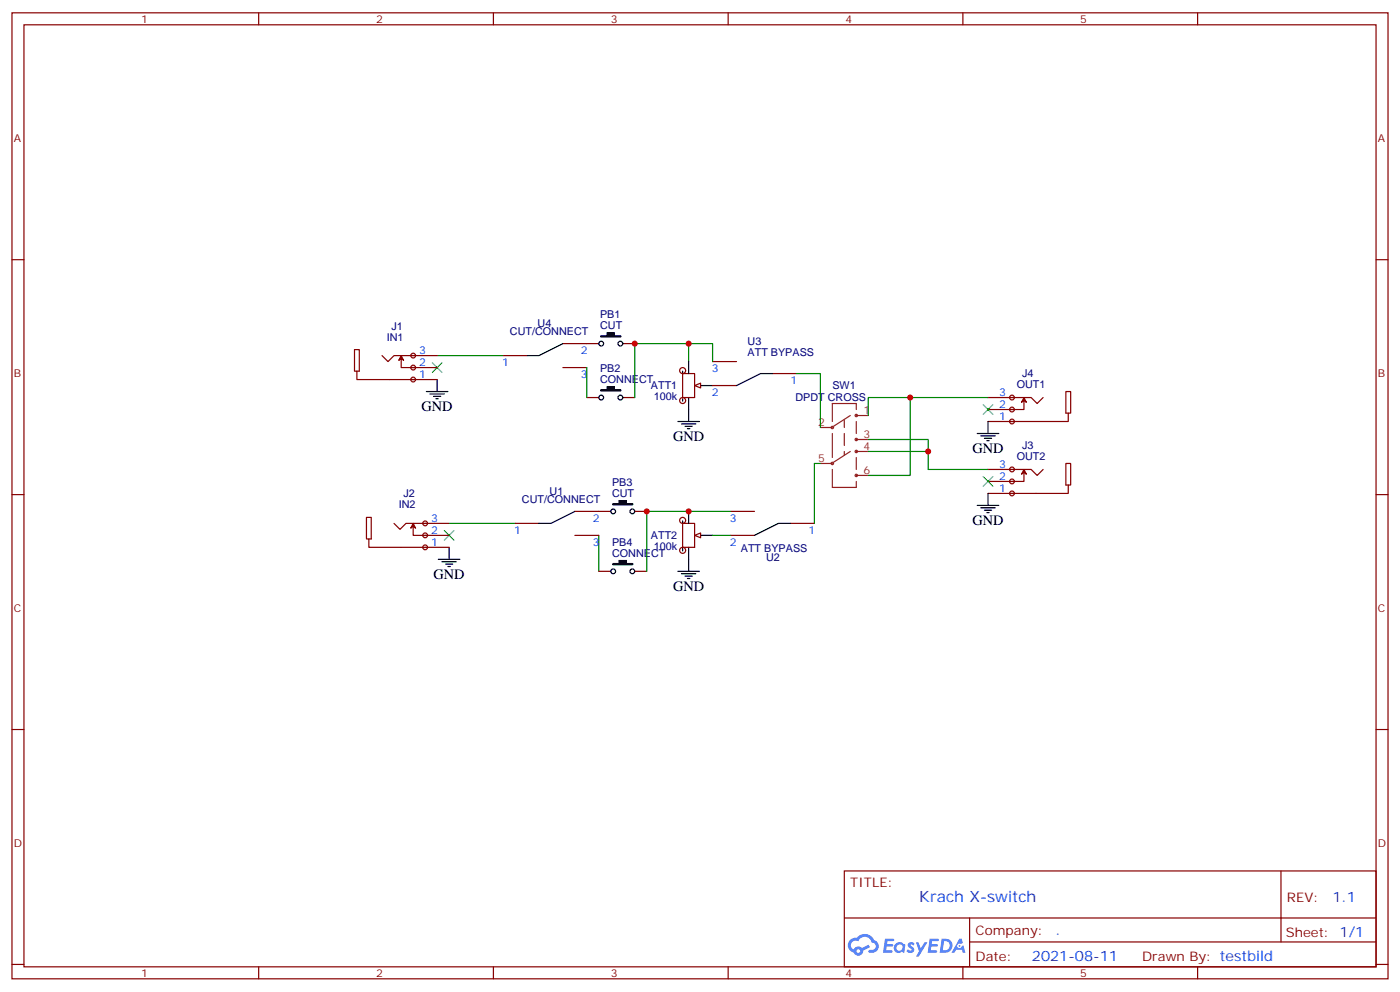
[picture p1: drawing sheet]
<svg xmlns="http://www.w3.org/2000/svg" width="412mm" height="292mm" viewBox="0 0 412 292" stroke-linecap="round" stroke-linejoin="round" font-family="sans-serif">
<g fill="none" stroke="#870000" stroke-width=".35">
<path d="M3.5 3.8h405.4v284.3h-405.4zM7.1 7.3h398.2v277.3h-398.2zM76.2 3.8v3.5M145.3 3.8v3.5M214.5 3.8v3.5M283.6 3.8v3.5M352.8 3.8v3.5M3.5 76.4h3.6M405.3 76.4h3.6M3.5 145.6h3.6M405.3 145.6h3.6M3.5 214.7h3.6"/>
<path d="M405.3 214.7h3.6M248.7 256.4h156.6v28.2h-156.6zM377.3 256.4v20.9M248.7 270.2h156.5M285.6 277.3h119.6M285.6 270.2v14.1M3.5 283.9h3.6M76.2 284.6v3.5M145.3 284.6v3.5M214.5 284.6v3.5M283.6 284.6v3.5M352.8 284.6v3.5"/>
<path d="M405.3 283.9h3.6"/>
</g>
<g fill="#5487ff">
<path d="M267.7 277.5a1.22 1.22 0 0 1 1.7 .3l-.4 .6a.47 .47 0 0 0-.3-.4 .47 .47 0 0 0-.5 .2l.1 .2a1.14 1.14 0 0 1 .8 1.7 1.14 1.14 0 0 1-1.9 0l-.2-.2 .5-.5 .7 .4a.29 .29 0 0 0 .3-.2 .29 .29 0 0 0-.2-.4 1.04 1.04 0 0 1-.6-1.7z"/>
<path d="M260.7 276.3h2.4l.3 .2-.2 .5h-1.8l-.1 .9h1.5l.3 .4-.3 .3h-1.6l-.2 1.1 1.7 .1 .2 .3-.2 .3h-2.6z"/>
<path d="M273.8 276.3h2.4l.3 .2-.1 .5h-1.8l-.2 .9h1.6l.3 .4-.4 .3h-1.6l-.1 1.1 1.7 .1 .2 .3-.2 .3h-2.6z"/>
<path d="M282.6 276.3h.7l.3 1.2-.6 .4a.69 .69 0 0 0-1 .2 .69 .69 0 0 0 .4 1 .69 .69 0 0 0 .9-.6l.5-.3 .6 2.2h-.8l-.2-.8h-1.8l-.5 .8h-.8z"/>
<path d="M269.8 277.4h.8l.6 1.8 1.1-1.8h.9l-2.6 4.2h-.8l.9-1.6z"/>
<path d="M277.4 276.3l-.6 4.1h1.3a2.11 2.11 0 0 0 2.5-2.1 2.11 2.11 0 0 0-2.5-2zM278.1 277a1.39 1.39 0 0 1 1.7 1.4 1.39 1.39 0 0 1-1.8 1.3h-.3z"/>
<path d="M263.7 277.9a1.54 1.54 0 0 0-.1 2.2 1.54 1.54 0 0 0 2.2 .1l.6 .2 .3-2.3-.2-.2h-.4a1.49 1.49 0 0 0-2.4 0zM264 278.9a.94 .94 0 0 1 1.8 0 .94 .94 0 0 1-1.8 0z"/>
<path d="M250.4 276.7a2.18 2.18 0 0 0 1.1 3.7 1.44 1.44 0 0 0 1.6 .9 1.44 1.44 0 0 0 1.2-1.5l2-1-.5-.7-1.9 .9a1.47 1.47 0 0 0-2.4 .5 1.39 1.39 0 0 1-.7-2 1.39 1.39 0 0 1 2-.4 2.12 2.12 0 0 1 2.2-1.3 2.12 2.12 0 0 1 1.9 1.7 1.14 1.14 0 0 1 1.1 1.4 1.14 1.14 0 0 1-1.7 .7 .43 .43 0 0 0-.5 .4 .43 .43 0 0 0 .4 .5 1.98 1.98 0 0 0 2.5-1.3 1.98 1.98 0 0 0-1.2-2.5 3.1 3.1 0 0 0-5.3-.7l-.9 .1zM252.3 280a.55 .55 0 0 1 1.1 0 .55 .55 0 0 1-1.1 0z"/>
<circle cx="282.6" cy="278.4" r=".26"/>
</g>
<path d="M148.2 104.7h7M165.8 101.1h10.6M165.8 108.2h7.1M172.9 117h3.5M183.4 101.1h3.6M183.4 117h3.6M151.7 154.1h7M169.3 150.5h10.6M169.3 157.6h7.1M187 150.5h3.5M176.4 168.2h3.5M187 168.2h3.5" fill="none" stroke="#870000" stroke-width=".35"/>
<g fill="none" stroke="#000" stroke-width=".35">
<path d="M125.6 115.3h6.3M126.6 116h4.3M127.7 116.7h2.1M128.4 117.4h.7M128.8 111.7v3.6M165.8 101.1l-7.1 3.6h-3.5M199.7 124.1h6.3M200.7 124.8h4.3M201.8 125.5h2.1M202.5 126.2h.7M202.8 120.5v3.6M169.3 150.5l-7 3.6h-3.6"/>
<path d="M129.1 164.6h6.4M130.2 165.3h4.2M131.2 166.1h2.1M131.9 166.8h.7M132.3 161.1v3.5M199.7 168.2h6.3M200.7 168.9h4.3M201.8 169.6h2.1M202.5 170.3h.7M202.8 164.6v3.6"/>
<circle cx="177.1" cy="117" r=".71"/>
<circle cx="177.1" cy="101.1" r=".71"/>
<circle cx="182.7" cy="117" r=".71"/>
<circle cx="182.7" cy="101.1" r=".71"/>
<circle cx="180.6" cy="150.5" r=".71"/>
<circle cx="186.3" cy="150.5" r=".71"/>
<circle cx="180.6" cy="168.2" r=".71"/>
<circle cx="186.3" cy="168.2" r=".71"/>
</g>
<path d="M127.4 106.8l2.8 2.8M130.2 106.8l-2.8 2.8M130.9 156.2l2.8 2.8M133.7 156.2l-2.8 2.8" fill="none" stroke="#3c3" stroke-width=".35"/>
<path d="M128.8 104.7h19.4M172.9 108.2v8.8M202.8 106.4v-5.3h-15.8v15.9M132.3 154.1h19.4M176.4 157.6v10.6" fill="none" stroke="#008700" stroke-width=".35"/>
<path d="M178.9 98h2.1v1h-2.1zM178.9 113.8h2.1v1.1h-2.1zM182.4 147.4h2.1v1h-2.1zM182.4 165h2.1v1.1h-2.1z" fill="#000" stroke="#000" stroke-width=".35"/>
<path d="M177.1 99h5.6M177.1 114.9h5.6M180.6 148.4h5.7M180.6 166.1h5.7" fill="none" stroke="#000" stroke-width=".71"/>
<g fill="none" stroke="#8c2424" stroke-width=".35">
<path d="M241.7 125.8h3.5M241.7 136.4h3.5M245.2 138.2v5.3h7v-1.8M245.2 127.6v7.1M248.7 123.7v2.1M248.7 127.6v3.5M248.7 132.9v1M250.5 122.3l-5 3.2M250.5 132.9l-5 3.2M252.2 120.5v-1.7h-7v5.3M252.2 124.1v3.5M252.2 134.7v3.5"/>
<path d="M252.2 122.3h3.6M252.2 129.4h3.6M252.2 132.9h3.6M252.2 139.9h3.6"/>
<circle cx="245.2" cy="136.4" r=".35"/>
<circle cx="245.2" cy="125.8" r=".35"/>
<circle cx="252.2" cy="139.9" r=".35"/>
<circle cx="252.2" cy="129.4" r=".35"/>
<circle cx="252.2" cy="122.3" r=".35"/>
<circle cx="252.2" cy="132.9" r=".35"/>
</g>
<g fill="#f0f0f0" stroke="#870000" stroke-width=".35">
<circle cx="125.2" cy="161.1" r=".71"/>
<circle cx="125.2" cy="157.6" r=".71"/>
<circle cx="125.2" cy="154.1" r=".71"/>
</g>
<path d="M108.7 158.6h.7v-6.3h-1.5v6.3h.8v2.5h23.6M116.1 154.1l1.7 1.7 1.8-1.7h12.7M121.7 154.8l.7 .7-.7-1.4-.7 1.4 .7-.7v2.8h10.6" fill="none" stroke="#870000" stroke-width=".35"/>
<g fill="#f0f0f0" stroke="#870000" stroke-width=".35">
<circle cx="121.7" cy="111.7" r=".71"/>
<circle cx="121.7" cy="108.2" r=".71"/>
<circle cx="121.7" cy="104.7" r=".71"/>
</g>
<path d="M105.1 109.3h.7v-6.4h-1.4v6.4h.7v2.4h23.7M112.5 104.7l1.8 1.7 1.8-1.7h12.7M118.2 105.4l.7 .7-.7-1.4-.7 1.4 .7-.7v2.8h10.6" fill="none" stroke="#870000" stroke-width=".35"/>
<g fill="#f0f0f0" stroke="#870000" stroke-width=".35">
<circle cx="298.1" cy="145.2" r=".71"/>
<circle cx="298.1" cy="141.7" r=".71"/>
<circle cx="298.1" cy="138.2" r=".71"/>
</g>
<path d="M291 138.2h12.7l1.8 1.7 1.8-1.7M301.6 138.9l-.7 .7 .7-1.4 .7 1.4-.7-.7v2.8h-10.6M314.7 142.8h-.7v-6.4h1.4v6.4h-.7v2.4h-23.7" fill="none" stroke="#870000" stroke-width=".35"/>
<g fill="#f0f0f0" stroke="#870000" stroke-width=".35">
<circle cx="298.1" cy="124.1" r=".71"/>
<circle cx="298.1" cy="120.5" r=".71"/>
<circle cx="298.1" cy="117" r=".71"/>
</g>
<path d="M201.1 110h3.5v7h-3.5zM291 117h12.7l1.8 1.8 1.8-1.8M301.6 117.7l-.7 .7 .7-1.4 .7 1.4-.7-.7v2.8h-10.6M314.7 121.6h-.7v-6.3h1.4v6.3h-.7v2.5h-23.7" fill="none" stroke="#870000" stroke-width=".35"/>
<path d="M289.6 119.1l2.9 2.9M292.5 119.1l-2.9 2.9M289.6 140.3l2.9 2.8M292.5 140.3l-2.9 2.8" fill="none" stroke="#3c3" stroke-width=".35"/>
<path d="M268.1 117v22.9h-12.3M291 117h-35.2v5.3M255.8 132.9h17.6v5.3h17.6M255.8 129.4h17.6v3.5" fill="none" stroke="#008700" stroke-width=".35"/>
<g fill="none" stroke="#000" stroke-width=".35">
<path d="M202.8 106.4v3.6M202.8 117v3.5M206.4 113.5h3.5M287.9 127.6h6.3M288.9 128.3h4.3M290 129h2.1M290.7 129.7h.7M291 124.1v3.5M287.9 148.8h6.3M288.9 149.5h4.3M290 150.2h2.1M290.7 150.9h.7"/>
<path d="M291 145.2v3.6"/>
</g>
<path d="M204.6 113.5l1.8-.7v1.4z" fill="#f0f0f0" stroke="#870000" stroke-width=".35"/>
<path d="M201.1 109.3v.7M201.1 117.4v.7M202.8 150.5v3.6M206.4 157.6h3.5M202.8 161.1v3.5" fill="none" stroke="#000" stroke-width=".35"/>
<g fill="none" stroke="#870000" stroke-width=".35">
<path d="M201.1 154.1h3.5v7h-3.5z"/>
<circle cx="201.1" cy="109.1" r=".88"/>
<circle cx="201.1" cy="117.9" r=".88"/>
</g>
<path d="M204.6 157.6l1.8-.7v1.4z" fill="#f0f0f0" stroke="#870000" stroke-width=".35"/>
<path d="M227.5 110h-3.5l-7 3.5M201.1 153.4v.7M232.8 154.1h-3.5l-7.1 3.5M201.1 161.5v.7" fill="none" stroke="#000" stroke-width=".35"/>
<g fill="none" stroke="#870000" stroke-width=".35">
<path d="M209.9 113.5h7.1M209.9 106.4h7.1M227.5 110h7.1M215.2 157.6h7M215.2 150.5h7M232.8 154.1h7.1"/>
<circle cx="201.1" cy="153.2" r=".88"/>
<circle cx="201.1" cy="162" r=".88"/>
</g>
<path d="M202.8 101.1h7.1v5.3M234.6 110h7.1v15.8M241.7 136.4h-1.8v17.7M209.9 157.6h5.3M215.2 150.5h-24.7v17.7" fill="none" stroke="#008700" stroke-width=".35"/>
<g fill="#c00">
<circle cx="273.4" cy="132.9" r=".88"/>
<circle cx="268.1" cy="117" r=".88"/>
<circle cx="187" cy="101.1" r=".88"/>
<circle cx="190.5" cy="150.5" r=".88"/>
<circle cx="202.8" cy="150.5" r=".88"/>
<circle cx="202.8" cy="101.1" r=".88"/>
</g>
<text font-size="4.6" fill="#00f" x="270.8" y="265.4">Krach X-switch</text>
<g font-size="4.2">
<text x="124.2" y="120.9">GND</text>
<text x="198.3" y="129.7">GND</text>
<text x="286.5" y="133.2">GND</text>
<text x="286.5" y="154.4">GND</text>
<text x="127.7" y="170.3">GND</text>
<text x="198.3" y="173.8">GND</text>
</g>
<g font-size="4.2" fill="#00f">
<text x="392.5" y="265.6">1.1</text>
<text x="310.9" y="275.2">.</text>
<text x="304" y="283">2021-08-11</text>
</g>
<g font-size="3.9" fill="#800">
<text x="250.5" y="260.9">TITLE:</text>
<text x="379.1" y="265.6">REV:</text>
<text x="287.4" y="275.1">Company:</text>
<text x="378.7" y="275.8">Sheet: 1/1</text>
<text x="287.4" y="282.8">Date:</text>
<text x="336.4" y="282.9">Drawn By: testbild</text>
</g>
<g font-size="3.2" fill="#800">
<text x="41.6" y="6.8">1</text>
<text x="110.8" y="6.8">2</text>
<text x="179.9" y="6.8">3</text>
<text x="249.1" y="6.8">4</text>
<text x="318.2" y="6.8">5</text>
<text x="4.1" y="41.9">A</text>
<text x="405.9" y="41.9">A</text>
<text x="4.1" y="111">B</text>
<text x="405.9" y="111">B</text>
<text x="4.1" y="180.2">C</text>
<text x="405.9" y="180.2">C</text>
<text x="4.1" y="249.3">D</text>
<text x="405.9" y="249.3">D</text>
<text x="41.6" y="287.6">1</text>
<text x="110.8" y="287.6">2</text>
<text x="179.9" y="287.6">3</text>
<text x="249.1" y="287.6">4</text>
<text x="318.2" y="287.6">5</text>
</g>
<g font-size="3.2" fill="#000080">
<text x="176.8" y="93.6">PB1</text>
<text x="114" y="100.2">IN1</text>
<text x="115.3" y="97">J1</text>
<text x="150.2" y="98.6">CUT/CONNECT</text>
<text x="158.4" y="96.2">U4</text>
<text x="176.8" y="96.9">CUT</text>
<text x="220.2" y="101.6">U3</text>
<text x="220.2" y="104.9">ATT BYPASS</text>
<text x="176.8" y="112.8">CONNECT</text>
<text x="176.8" y="109.5">PB2</text>
<text x="301.1" y="110.9">J4</text>
<text x="191.7" y="114.6">ATT1</text>
<text x="192.6" y="117.8">100k</text>
<text x="234.3" y="118.1">DPDT CROSS</text>
<text x="245.2" y="114.5">SW1</text>
<text x="299.5" y="114.2">OUT1</text>
<text x="299.5" y="135.4">OUT2</text>
<text x="301.1" y="132.1">J3</text>
<text x="180.3" y="143">PB3</text>
<text x="117.5" y="149.6">IN2</text>
<text x="118.8" y="146.4">J2</text>
<text x="153.8" y="148">CUT/CONNECT</text>
<text x="161.9" y="145.6">U1</text>
<text x="180.3" y="146.3">CUT</text>
<text x="180.3" y="160.7">PB4</text>
<text x="191.7" y="158.7">ATT2</text>
<text x="192.6" y="161.9">100k</text>
<text x="180.3" y="163.9">CONNECT</text>
<text x="218.2" y="162.6">ATT BYPASS</text>
<text x="225.6" y="165">U2</text>
</g>
<g font-size="3.2" fill="#00f">
<text x="123.5" y="107.8">2</text>
<text x="123.5" y="104.3">3</text>
<text x="147.9" y="107.8">1</text>
<text x="171.1" y="104.3">2</text>
<text x="123.5" y="111.4">1</text>
<text x="171.1" y="111.4">3</text>
<text x="209.6" y="109.6">3</text>
<text x="232.8" y="113.1">1</text>
<text x="209.6" y="116.7">2</text>
<text x="294.3" y="116.7">3</text>
<text x="294.3" y="123.7">1</text>
<text x="294.3" y="120.2">2</text>
<text x="294.3" y="137.8">3</text>
<text x="294.3" y="141.4">2</text>
<text x="294.3" y="144.9">1</text>
<text x="127" y="153.7">3</text>
<text x="174.6" y="153.7">2</text>
<text x="214.9" y="153.7">3</text>
<text x="127" y="160.8">1</text>
<text x="127" y="157.2">2</text>
<text x="151.4" y="157.2">1</text>
<text x="174.6" y="160.8">3</text>
<text x="214.9" y="160.8">2</text>
<text x="238.1" y="157.2">1</text>
</g>
<g font-size="3.2" fill="#8d2323">
<text x="241" y="125.5">2</text>
<text x="254.4" y="122">1</text>
<text x="254.4" y="129">3</text>
<text x="241" y="136.1">5</text>
<text x="254.4" y="132.5">4</text>
<text x="254.4" y="139.6">6</text>
</g>
</svg>
